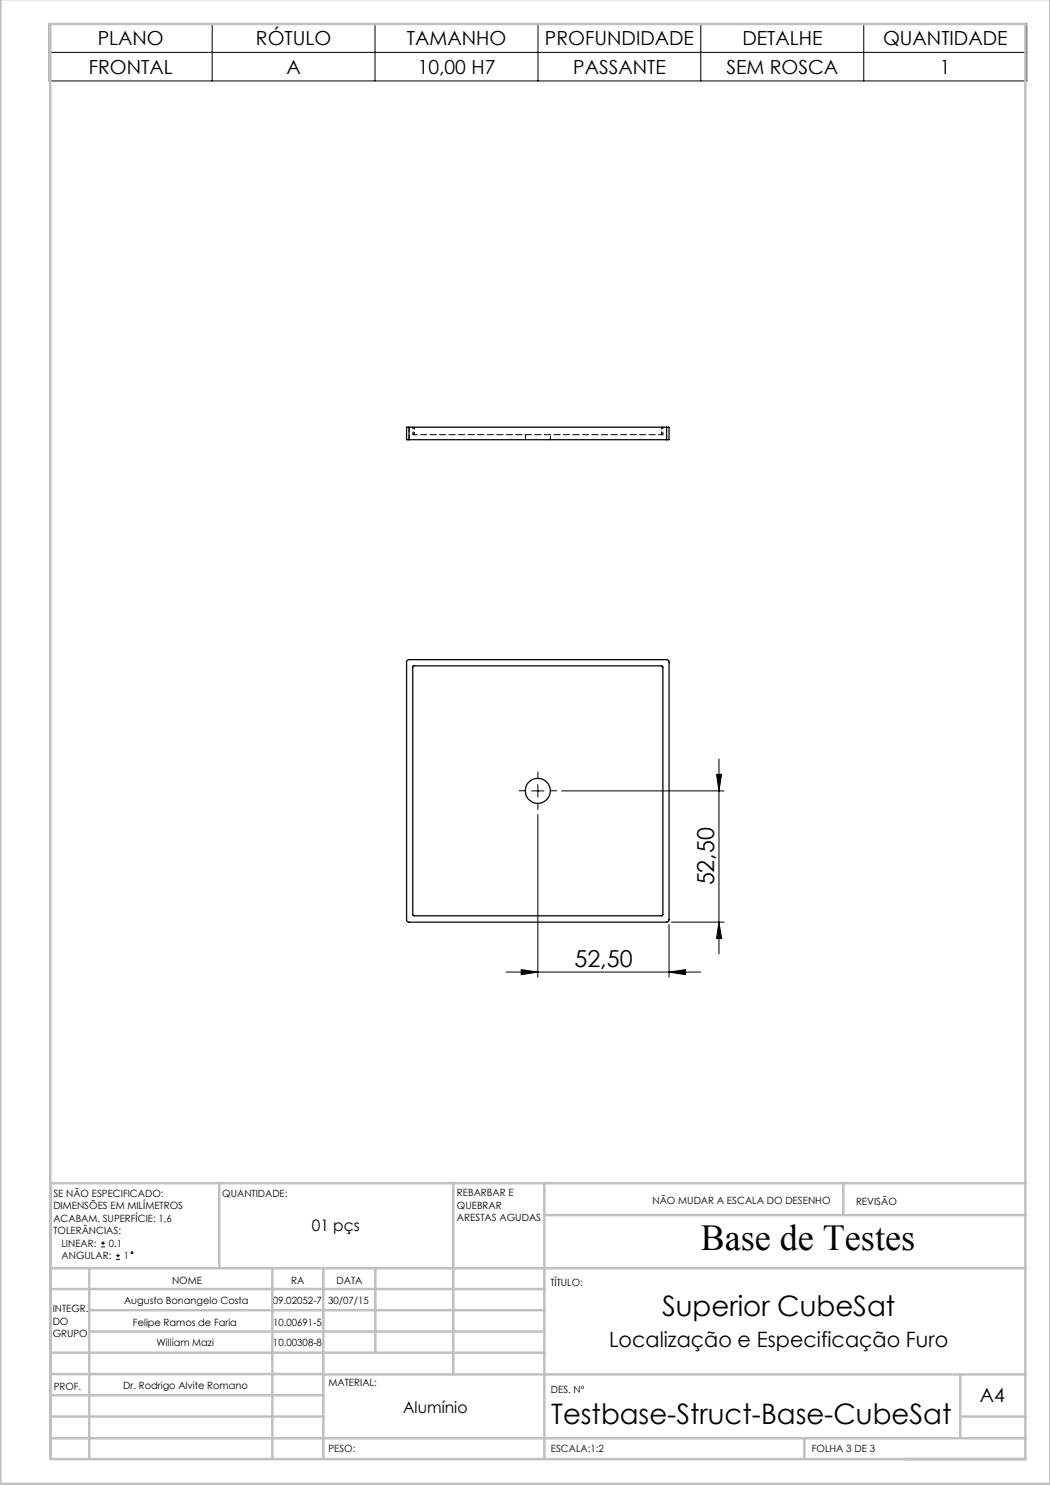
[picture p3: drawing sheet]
<svg xmlns="http://www.w3.org/2000/svg" width="210mm" height="297mm" viewBox="0 0 210 297" stroke-linecap="round" stroke-linejoin="round" font-family="sans-serif">
<g fill="none" stroke="#000" stroke-width=".2">
<path d="M9.8 4.7h195.6v11.5h-195.6zM9.8 10.5h195.6M42.4 4.7v11.5M75 4.7v11.5M107.6 4.7v11.5M140.2 4.7v11.5M172.8 4.7v11.5M106.3 158.2h2.5M107.6 156.9v2.5M112.3 158.2h32.5M143.3 154.9h1l-.5 3.3zM143.8 151.8v39"/>
<path d="M107.6 162.9v32.5M101.2 194.4h39M104.2 193.9l3.4 .5-3.4 .5zM133.8 194.4l3.3-.5v1zM133.8 184.9v10.5M134.3 184.4h10.5M143.8 184.4l.5 3.3h-1zM20.2 249.4h.8M20.2 248.6h.8M20.6 248.2v.8M23.2 251.9h.8M23.2 251.1h.8"/>
<path d="M23.6 250.8v.7"/>
<circle cx="26.4" cy="250.5" r=".19"/>
</g>
<path d="M105.1 158.2h-1.3M107.6 155.7v-1.3M110.1 158.2h1.2M107.6 160.7v1.2" fill="none" stroke="#000" stroke-width=".2" stroke-dasharray="15.2 1.3 1.3 1.3"/>
<g fill="none" stroke="#c0c0c0" stroke-width=".5">
<path d="M.1 -.1v296.9h209.9v-296.9M10.1 4.8h195v287h-195zM10.1 236.6h195M43.9 236.6v16.9M90.7 236.6v38.2M108.9 236.6v55.2M168.7 236.6v6.3M10.1 257.8h98.8M10.1 253.6h195M17.9 253.5v38.3M54.5 253.5v38.3M64.7 253.5v38.3"/>
<path d="M75.1 253.5v17M108.9 243h96.2M10.1 270.5h98.8M10.1 279h54.6M10.1 274.8h54.6M17.9 266.3h91M17.9 262h91M64.7 274.9h140.4M192.1 274.8v12.7M10.1 283.3h54.6M10.1 287.7h195M160.9 287.5v4.3"/>
<path d="M192.1 283.3h13"/>
</g>
<g fill="#000">
<path d="M143.3 154.9h1l-.5 3.3zM143.8 184.4l.5 3.3h-1z"/>
<path d="M104.2 193.9l3.4 .5-3.4 .5zM133.8 194.4l3.3-.5v1z"/>
</g>
<g fill="none" stroke="#000" stroke-width=".25">
<path d="M81.8 85.4h-.5v2.5h.5M81.8 85.4v2.5M81.8 85.4h51.5M81.8 87.9h51.5M133.3 85.4h.5v2.5h-.5M133.3 85.4v2.5M81.4 132.1l.3-.2 51.9 .1 .2 .3-.1 51.9-.3 .2h-51.7l-.2-.1-.2-.3zM82.6 133.2h49.9v49.9h-49.8l-.2-.1z"/>
<circle cx="107.6" cy="158.2" r="2.51"/>
</g>
<path d="M82.6 86.9h.2M132.3 86.9h.3" fill="none" stroke="#000" stroke-width=".2" stroke-dasharray="1.3 .6"/>
<path d="M82.6 86.9v-1.5M82.8 86.9v-1.5M132.3 86.9v-1.5M132.6 86.9v-1.5" fill="none" stroke="#000" stroke-width=".2" stroke-dasharray="1.3 .6" stroke-dashoffset=".8"/>
<path d="M82.8 86.9h49.5" fill="none" stroke="#000" stroke-width=".2" stroke-dasharray="1.3 .6" stroke-dashoffset=".7"/>
<path d="M81.8 87.9v-2.5M133.3 85.4v2.5" fill="none" stroke="#000" stroke-width=".2" stroke-dasharray="1.3 .6" stroke-dashoffset=".3"/>
<path d="M105.1 86.9v1M110.1 87.9v-1" fill="none" stroke="#000" stroke-width=".2" stroke-dasharray="1.3 .6" stroke-dashoffset=".5"/>
<text font-size="7.3" x="140.1" y="249.9">Base de Testes</text>
<g font-size="5.6">
<text x="132.4" y="263.3">Superior CubeSat</text>
<text x="110.3" y="284.9">Testbase-Struct-Base-CubeSat</text>
</g>
<g font-size="4.7">
<text x="142.8" y="177.1" transform="rotate(-90 142.8 177.1)">52,50</text>
<text x="114.9" y="193.4">52,50</text>
</g>
<text font-size="4.2" x="121.8" y="269.4">Localização e Especificação Furo</text>
<g font-size="3.9">
<text x="19.5" y="9">PLANO</text>
<text x="51.2" y="9">RÓTULO</text>
<text x="81.4" y="9">TAMANHO</text>
<text x="109" y="9">PROFUNDIDADE</text>
<text x="148.5" y="9">DETALHE</text>
<text x="176.6" y="9">QUANTIDADE</text>
<text x="17.7" y="14.8">FRONTAL</text>
<text x="57.3" y="14.8">A</text>
<text x="83.5" y="14.8">10,00 H7</text>
<text x="114.6" y="14.8">PASSANTE</text>
<text x="145.3" y="14.8">SEM ROSCA</text>
<text x="188" y="14.8">1</text>
<text x="196" y="280.4">A4</text>
</g>
<g font-size="3.2">
<text x="62.4" y="246.2">01 pçs</text>
<text x="80.6" y="282.7">Alumínio</text>
</g>
<g font-size="2">
<text x="10.7" y="239.4">SE NÃO ESPECIFICADO:</text>
<text x="44.5" y="239.4">QUANTIDADE:</text>
<text x="91.4" y="239.3">REBARBAR E</text>
<text x="10.7" y="241.9">DIMENSÕES EM MILÍMETROS</text>
<text x="10.7" y="244.4">ACABAM. SUPERFÍCIE: 1,6</text>
<text x="91.4" y="241.8">QUEBRAR</text>
<text x="91.4" y="244.3">ARESTAS AGUDAS</text>
<text x="130.5" y="240.8">NÃO MUDAR A ESCALA DO DESENHO</text>
<text x="171.2" y="241">REVISÃO</text>
<text x="10.7" y="246.9">TOLERÂNCIAS:</text>
<text x="12.3" y="249.4">LINEAR:</text>
<text x="12.3" y="251.9">ANGULAR:</text>
<text x="21.8" y="249.4">0.1</text>
<text x="24.8" y="251.9">1</text>
<text x="34.4" y="256.8">NOME</text>
<text x="58.3" y="256.7">RA</text>
<text x="67.3" y="256.7">DATA</text>
<text x="110.1" y="257.1">TÍTULO:</text>
<text x="10.5" y="262.4">INTEGR.</text>
<text x="24.8" y="260.9">Augusto Bonangelo Costa</text>
<text x="54.5" y="260.7">09.02052-7</text>
<text x="65.6" y="260.7">30/07/15</text>
<text x="10.5" y="264.9">DO</text>
<text x="10.5" y="267.4">GRUPO</text>
<text x="26.6" y="265.1">Felipe Ramos de Faria</text>
<text x="31.3" y="269.2">William Mazi</text>
<text x="54.6" y="269.2">10.00308-8</text>
<text x="54.6" y="265.1">10.00691-5</text>
<text x="10.7" y="277.9">PROF.</text>
<text x="24.6" y="277.8">Dr. Rodrigo Alvite Romano</text>
<text x="65.7" y="277.3">MATERIAL:</text>
<text x="110.2" y="278.5">DES. Nº</text>
<text x="65.7" y="290.3">PESO:</text>
<text x="110.2" y="290.5">ESCALA:1:2</text>
<text x="162.4" y="290.4">FOLHA 3 DE 3</text>
</g>
</svg>
